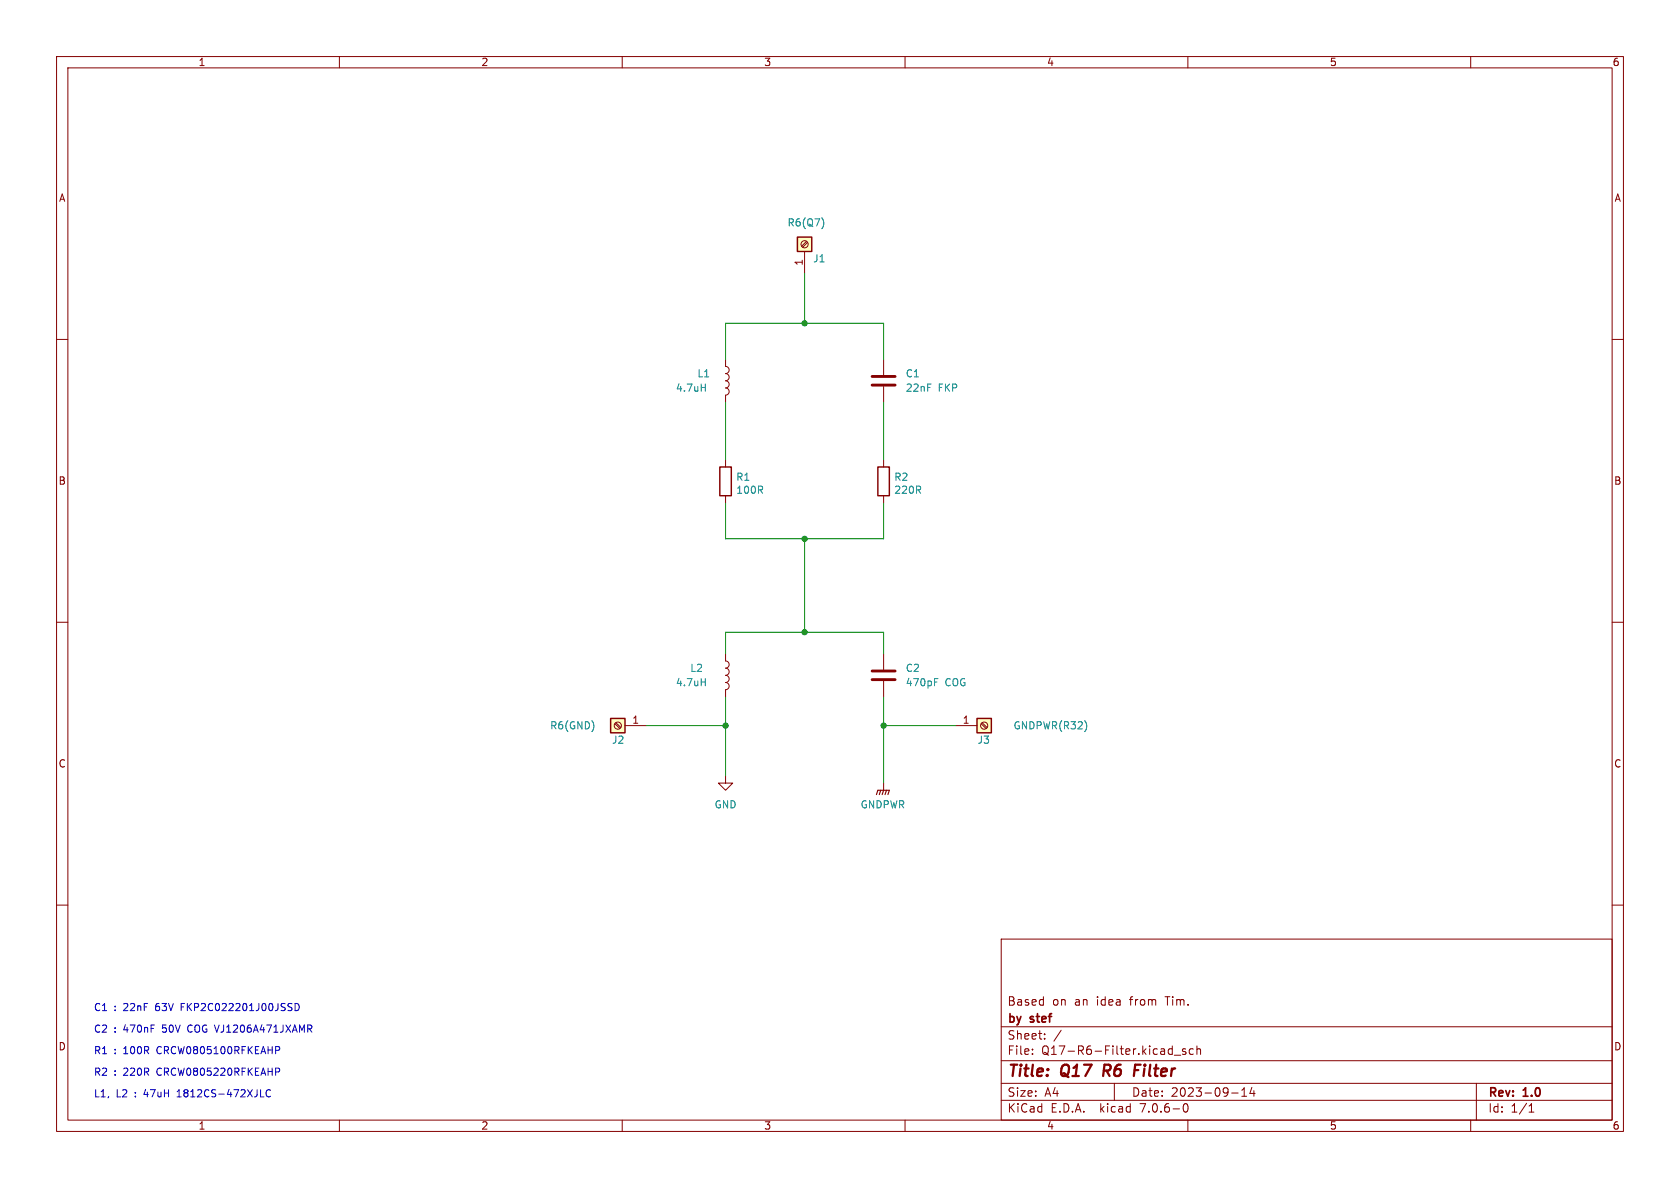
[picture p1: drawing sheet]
<svg xmlns="http://www.w3.org/2000/svg" width="297mm" height="210mm" viewBox="0 0 297 210" stroke-linecap="round" stroke-linejoin="round" font-family="sans-serif">
<g fill="none" stroke="#840000" stroke-width=".18">
<path d="M10 10h277v190h-277zM12 12h273v186h-273zM60 10v2M110 10v2M160 10v2M210 10v2M260 10v2M10 60h2M142.2 44.5v3.8M142.6 42.7l-.9 .8M142.7 42.8l-.8 .9M285 60h2"/>
<path d="M128.3 63.5v1.3a.64 .64 0 0 1 .6 .6 .64 .64 0 0 1-.6 .6 .64 .64 0 0 1 .6 .7 .64 .64 0 0 1-.6 .6 .64 .64 0 0 1 .6 .6 .64 .64 0 0 1-.6 .7 .64 .64 0 0 1 .6 .6 .64 .64 0 0 1-.6 .7v1.2M156.2 63.5v2.8M156.2 68.3v2.8M128.3 81.3v1.3M128.3 87.6v1.3M156.2 81.3v1.3M156.2 87.6v1.3M10 110h2M128.3 115.6v1.2a.64 .64 0 0 1 .6 .7 .64 .64 0 0 1-.6 .6 .64 .64 0 0 1 .6 .6 .64 .64 0 0 1-.6 .7 .64 .64 0 0 1 .6 .6 .64 .64 0 0 1-.6 .7 .64 .64 0 0 1 .6 .6 .64 .64 0 0 1-.6 .6v1.3M156.2 115.6v2.8M285 110h2M108.7 127.9l.9 .9"/>
<path d="M108.9 127.8l.9 .8M110.5 128.3h3.8M128.3 137.2v1.2h1.2l-1.2 1.3-1.3-1.3h1.3M156.2 120.4v2.8M156.2 138.4v1.3M168.9 128.3h3.8M173.5 127.9l.8 .9M173.6 127.8l.9 .8M10 160h2M285 160h2M177 166h108v32h-108zM60 198v2"/>
<path d="M110 198v2M160 198v2M177 194.5h108M177 191.5h108M177 187.5h108M177 181.5h108M182.5 186.3v.1M182.5 185.5v.1M184.7 183.6v.1M184.7 182.8v.1M187.6 182.1l-1.3 2M197 191.5v3"/>
<path d="M207.1 185.4l.1 .1M207.2 184.9v1.5M207.2 186.3l-.1 .1M207.6 186.5h1.1M209.3 195.2l.2-.1a.81 .81 0 0 1 .6 .6 .81 .81 0 0 1-.3 .8l-.1 .1a.81 .81 0 0 1-.4-1.4zM209.6 185.5l-.4-.1-.2 .2 .1 .2 .5 .2v.3h-.6M210 198v2M211 185.5l-.5-.1-.3 .3v.4l.2 .2h.6M211.6 185.5l.2-.1 .4 .1v.9M211.6 184.9v1.5M217.7 193.2h1.2M219.5 193.8h.9"/>
<path d="M219.5 192.7l.5-.4v1.5M221.3 192.2l-.3 1.1h.9M221.7 192.8v1M260 198v2M261 191.5v6.5M270.3 196.6h.9M270.3 195.5l.4-.4v1.5"/>
<circle cx="142.2" cy="43.2" r=".63"/>
<circle cx="109.2" cy="128.3" r=".63"/>
<circle cx="174" cy="128.3" r=".63"/>
</g>
<path d="M195.3 188.2l-.3 2M200.6 189.2h.6M201.6 188.2h-.9l-.3 2" fill="none" stroke="#840000" stroke-width=".4"/>
<g fill="#ffffc2" stroke="#ffffc2" stroke-width=".18">
<path d="M141 41.9h2.5v2.6h-2.5z"/>
<path d="M172.7 127h2.6v2.5h-2.6z"/>
<path d="M107.9 127h2.6v2.5h-2.6z"/>
</g>
<path d="M141 41.9h2.5v2.6h-2.5zM127.3 82.6h2v5h-2zM155.2 82.6h2v5h-2zM107.9 127h2.6v2.5h-2.6zM172.7 127h2.6v2.5h-2.6z" fill="none" stroke="#840000" stroke-width=".25"/>
<path d="M145.3 38.6a1.49 1.49 0 0 1 0 1.8M124 68.5h.7M124.7 67.9v1.3M124.7 120v1.2M165.2 120h.6M124 120.6h.7M165.2 120.6h.4M192 127.8l.1 .4-.1 .8" fill="none" stroke="#008484" stroke-width=".18"/>
<path d="M154.2 68.1h4M154.2 66.5h4M154.2 118.6h4M154.2 120.1h4" fill="none" stroke="#840000" stroke-width=".51"/>
<path d="M155.7 139.7l-.3 .8M156.2 139.7l-.2 .8M156.7 139.7l-.2 .8M154.9 140.5l.3-.8h2l-.2 .8" fill="none" stroke="#840000" stroke-width=".2"/>
<path d="M52.2 177.4a.64 .64 0 0 1 .7 .6 .64 .64 0 0 1-.7 .7zM31.3 193.9h.7M31.4 192.9l-.1 .1M46.1 193.9h.6M47.8 192.7a.6 .6 0 0 0-.8 .5 .6 .6 0 0 0 .6 .7l.2-.1M49.2 185l.2 .2v.4l-.2 .1M49.2 188.8l.2 .3v.3l-.2 .1" fill="none" stroke="#0000c2" stroke-width=".18"/>
<path d="M142.2 48.3v8.9M128.3 63.5v-6.3h27.9v6.3M128.3 71.1v10.2M156.2 71.1v10.2M128.3 88.9v6.4h27.9v-6.4M142.2 95.3v16.5M128.3 115.6v-3.8h27.9v3.8M114.3 128.3h14M128.3 123.2v14M156.2 123.2v15.2M156.2 128.3h12.7" fill="none" stroke="#008400" stroke-width=".18"/>
<g fill="#008400" stroke="#008400" stroke-width=".18">
<circle cx="142.2" cy="111.8" r=".46"/>
<circle cx="128.3" cy="128.3" r=".46"/>
<circle cx="142.2" cy="57.2" r=".46"/>
<circle cx="142.2" cy="95.3" r=".46"/>
<circle cx="156.2" cy="128.3" r=".46"/>
</g>
<g font-size="2.8" fill="#840000">
<text x="178" y="190.9">Title:</text>
<text x="187.7" y="190.9">Q17</text>
<text x="195.9" y="190.9">R6</text>
<text x="202.1" y="190.9">Filter</text>
</g>
<g font-size="2.1" fill="#840000">
<text x="178" y="178">Based</text>
<text x="186" y="178">on</text>
<text x="190" y="178">an</text>
<text x="194" y="178">idea</text>
<text x="200.1" y="178">from</text>
<text x="206.5" y="178">Tim.</text>
<text x="178" y="184">Sheet:</text>
<text x="178" y="181.2">by</text>
<text x="182.2" y="181.2">stef</text>
<text x="178" y="186.7">File:</text>
<text x="184.1" y="186.7">Q17-R6-Filter.kicad_sch</text>
<text x="178" y="196.9">KiCad</text>
<text x="178" y="194.1">Size:</text>
<text x="184.7" y="194.1">A4</text>
<text x="185.7" y="196.9">E.D.A.</text>
<text x="194.6" y="196.9">kicad</text>
<text x="200" y="194.1">Date:</text>
<text x="201.8" y="196.9">7.0.6-0</text>
<text x="207" y="194.1">2023-09-14</text>
<text x="263" y="194.3">Rev:</text>
<text x="263" y="196.9">Id:</text>
<text x="267.1" y="196.9">1/1</text>
<text x="269.4" y="194.3">1.0</text>
</g>
<g font-size="1.8" fill="#840000">
<text x="35" y="11.9">1</text>
<text x="85" y="11.9">2</text>
<text x="135" y="11.9">3</text>
<text x="185" y="11.9">4</text>
<text x="235" y="11.9">5</text>
<text x="285" y="11.9">6</text>
<text x="10.3" y="35.9">A</text>
<text x="285.3" y="35.9">A</text>
<text x="142" y="47.1" transform="rotate(-90 142 47.1)">1</text>
<text x="10.3" y="85.9">B</text>
<text x="285.3" y="85.9">B</text>
<text x="111.7" y="128">1</text>
<text x="170.1" y="128">1</text>
<text x="10.3" y="135.9">C</text>
<text x="285.3" y="135.9">C</text>
<text x="10.3" y="185.9">D</text>
<text x="285.3" y="185.9">D</text>
<text x="35" y="199.9">1</text>
<text x="85" y="199.9">2</text>
<text x="135" y="199.9">3</text>
<text x="185" y="199.9">4</text>
<text x="235" y="199.9">5</text>
<text x="285" y="199.9">6</text>
</g>
<g font-size="1.8" fill="#008484">
<text x="139.1" y="40.2">R6(Q7)</text>
<text x="143.7" y="46.6">J1</text>
<text x="119.4" y="69.4">4.7uH</text>
<text x="123.2" y="66.9">L1</text>
<text x="160" y="66.9">C1</text>
<text x="160" y="69.4">22nF</text>
<text x="165.9" y="69.4">FKP</text>
<text x="130.1" y="85.2">R1</text>
<text x="130.1" y="87.5">100R</text>
<text x="158" y="85.2">R2</text>
<text x="158" y="87.5">220R</text>
<text x="121.9" y="119">L2</text>
<text x="160" y="119">C2</text>
<text x="119.4" y="121.5">4.7uH</text>
<text x="160" y="121.5">470pF</text>
<text x="167.1" y="121.5">COG</text>
<text x="97.2" y="129.1">R6(GND)</text>
<text x="108.1" y="131.7">J2</text>
<text x="172.7" y="131.7">J3</text>
<text x="179.1" y="129.1">GNDPWR(R32)</text>
<text x="126.2" y="143.1">GND</text>
<text x="152.1" y="143.1">GNDPWR</text>
</g>
<g font-size="1.8" fill="#0000c2">
<text x="16.5" y="178.8">C1</text>
<text x="20.2" y="178.8">:</text>
<text x="21.9" y="178.8">22nF</text>
<text x="27.8" y="178.8">63V</text>
<text x="32.4" y="178.8">FKP2C022201J00JSSD</text>
<text x="16.5" y="182.6">C2</text>
<text x="20.2" y="182.6">:</text>
<text x="21.9" y="182.6">470nF</text>
<text x="29" y="182.6">50V</text>
<text x="33.7" y="182.6">COG VJ1206A471JXAMR</text>
<text x="16.5" y="186.4">R1</text>
<text x="16.5" y="190.2">R2</text>
<text x="20.2" y="186.4">:</text>
<text x="20.2" y="190.2">:</text>
<text x="21.9" y="186.4">100R</text>
<text x="21.9" y="190.2">220R</text>
<text x="28" y="186.4">CRCW0805100RFKEAHP</text>
<text x="28" y="190.2">CRCW0805220RFKEAHP</text>
<text x="16.5" y="194.1">L1,</text>
<text x="20.5" y="194.1">L2</text>
<text x="23.9" y="194.1">:</text>
<text x="25.7" y="194.1">47uH</text>
<text x="31.8" y="194.1">1812CS-472XJLC</text>
</g>
</svg>
